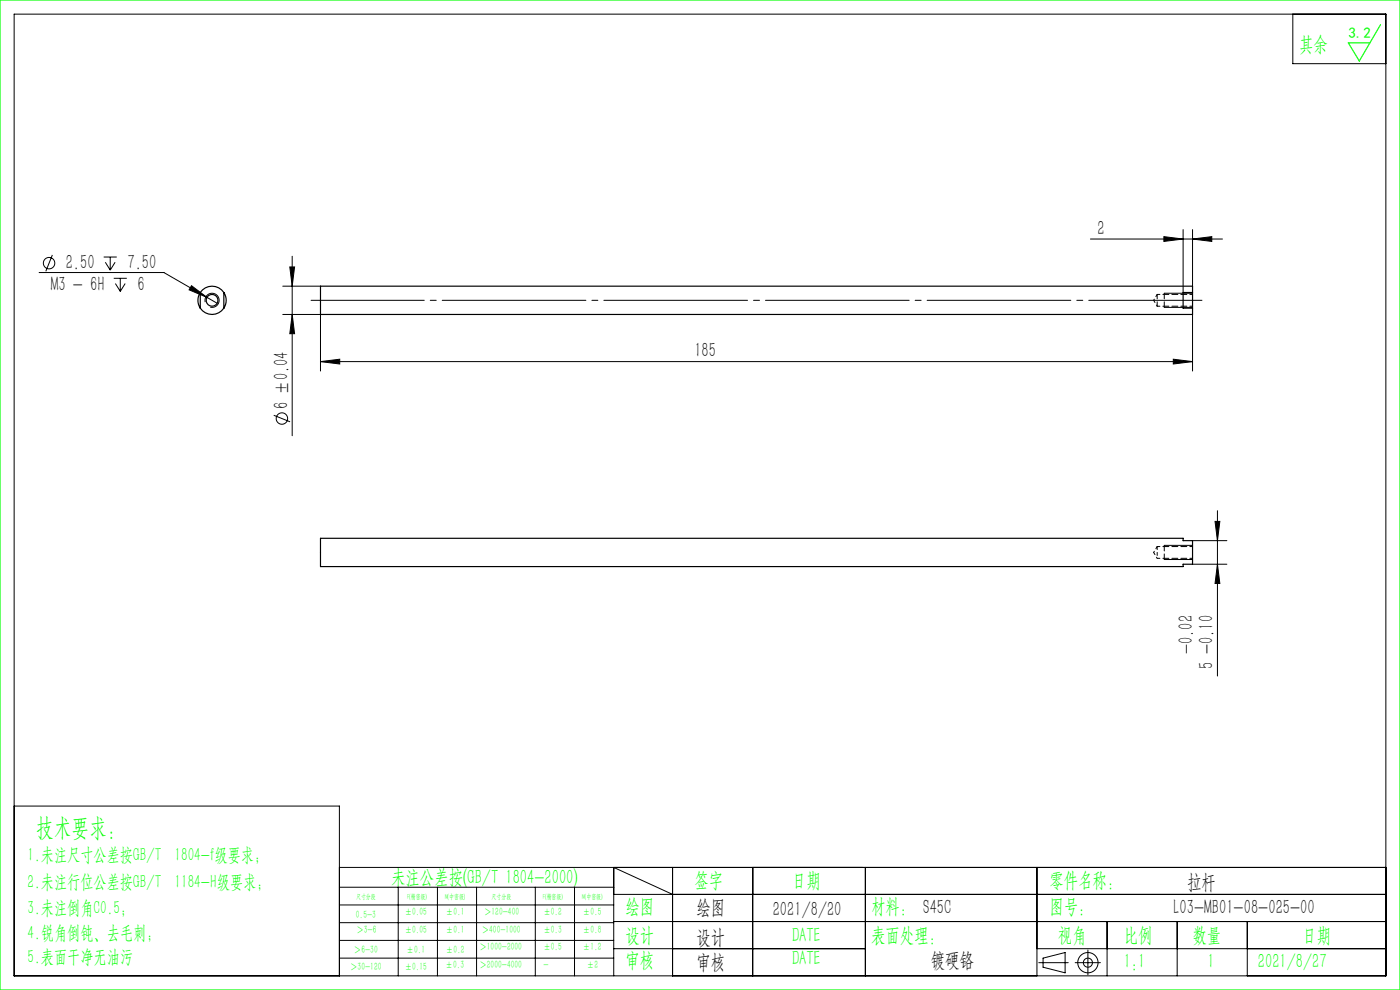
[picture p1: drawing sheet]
<svg xmlns="http://www.w3.org/2000/svg" width="297mm" height="210mm" viewBox="0 0 297 210" stroke-linecap="round" stroke-linejoin="round" font-family="sans-serif">
<g fill="none" stroke="#000" stroke-width=".21">
<path d="M3 3h291v204h-291zM274.3 3v10.5h19.7M8.3 57.8h26.5l11.3 6.5M11.1 54.1l-1.4 3.5M22 54.5h2.8M22.3 55.6l1.1 1.7M23.4 54.5v2.8M24.1 59h2.8M24.4 55.6l-1 1.7M25.5 59v2.8M61.5 56.6h1l-.5 4.1zM62 54.4v38"/>
<path d="M231.3 50.7h28M246.9 50.2l4.1 .5-4.1 .5zM251 48.7v13.3M253 50.7l4.1-.5v1zM253 48.7v12M24.5 60.1l1 1.7M26.6 60.1l-1.1 1.7M40.6 60.6l3.3 2.5-3.8-1.6zM43.5 64.1a1.5 1.5 0 0 1 1.4-1.9 1.5 1.5 0 0 1 1.6 1.6 1.5 1.5 0 0 1-1.9 1.4M60 66.7h8v12M60 60.7h8M62 66.7l.5 4.1h-1z"/>
<path d="M68 76.7l4.1-.5v1zM68 76.7h185M247 65.2h6M247 62.2h6M248.9 76.2l4.1 .5-4.1 .5zM253 66.7v12M58.1 88.1l3.4 1.4M247 118.7h6M247 115.7h6M253 114.7h7.3M253 119.7h7.3M257.8 110.6h1l-.5 4.1z"/>
<path d="M258.3 119.7l.5 4.1h-1zM258.3 108.3v35.1M3 171h69v36M72 184h222M72 188.2h58.2M72 192h58.2M72 195.7h58.2M72 199.5h58.2M84.5 188.2v18.8M92.8 188.2v18.8M101.1 188.2v18.8M113.6 188.2v18.8"/>
<path d="M121.9 188.2v18.8M130.2 189.7h163.8M130.2 195.5h163.8M142.7 189.7l-12.5-5.7v23M142.7 184v23M159.7 184v23M183.6 184v23M220 184v23M234.9 195.5v11.5M249.7 195.5v11.5M264.6 195.5v11.5M72 203.2h58.2"/>
<path d="M130.2 201.2h53.4M220 201.2h74M220.4 204.2h6.2M221.3 203.2l4.7-1.1v4.3l-4.7-1.2zM228.1 204.2h5.3M230.8 201.5v5.3"/>
<circle cx="10.4" cy="55.8" r="1.21"/>
<circle cx="59.8" cy="88.8" r="1.21"/>
<circle cx="230.8" cy="204.2" r="2.15"/>
<circle cx="230.8" cy="204.2" r=".96"/>
</g>
<path d="M255 63.7h-189" fill="none" stroke="#000" stroke-width=".21" stroke-dasharray="30.5 1.3 1.3 1.3" stroke-dashoffset="6.5"/>
<path d="M0 0h297v210h-297zM292.9 5.2l-4.5 7.7-2.4-3.8h4.6" fill="none" stroke="#0f0" stroke-width=".25"/>
<path d="M247 62.2v3M247 115.7v3" fill="none" stroke="#000" stroke-width=".21" stroke-dasharray="1.3 .6" stroke-dashoffset=".1"/>
<g fill="#000">
<path d="M40.6 60.6l3.3 2.5-3.8-1.6z"/>
<path d="M253 50.7l4.1-.5v1zM246.9 50.2l4.1 .5-4.1 .5z"/>
<path d="M61.5 56.6h1l-.5 4.1zM62 66.7l.5 4.1h-1z"/>
<path d="M68 76.7l4.1-.5v1zM248.9 76.2l4.1 .5-4.1 .5z"/>
<path d="M257.8 110.6h1l-.5 4.1zM258.3 119.7l.5 4.1h-1z"/>
</g>
<g fill="none" stroke="#000" stroke-width=".25">
<path d="M42.5 65.4a3 3 0 0 0 5 0M42.5 62a3 3 0 0 1 5 0M42.5 62a3 3 0 0 0 0 3.4M42.5 62v3.4M47.5 62a3 3 0 0 1 0 3.4M47.5 62v3.4M253 62h-2v3.4h2M253 62v-1.3h-185v6h185v-1.3M253 62v3.4M68 114.2h183v.5h2v5h-2v.5h-183z"/>
<circle cx="45" cy="63.7" r="1.25"/>
</g>
<path d="M245.5 62.5v2.5" fill="none" stroke="#000" stroke-width=".21" stroke-dasharray="1.3 .6" stroke-dashoffset=".3"/>
<path d="M244.7 63.7l.8 1.3M245.5 65h7.5M245.5 62.5l-.8 1.2M253 62.5h-7.5M244.7 117.2l.8 1.2M245.5 118.4h7.5M245.5 115.9l-.8 1.3M253 115.9h-7.5" fill="none" stroke="#000" stroke-width=".21" stroke-dasharray="1.3 .6" stroke-dashoffset=".7"/>
<path d="M245.5 117.2v1.2M245.5 115.9v1.3" fill="none" stroke="#000" stroke-width=".21" stroke-dasharray="1.3 .6" stroke-dashoffset=".6"/>
<text font-size="5.4" fill="#0f0" x="7.7" y="177.2">技术要求：</text>
<g font-size="4.4" fill="#0f0">
<text x="275.6" y="10.8">其余</text>
<text x="83" y="187.5">未注公差按(GB/T 1804-2000)</text>
<text x="147.3" y="188">签字</text>
<text x="168" y="188">日期</text>
<text x="222.6" y="188">零件名称：</text>
<text x="132.7" y="193.6">绘图</text>
<text x="184.8" y="193.6">材料： S45C</text>
<text x="222.6" y="193.6">图号：</text>
<text x="132.7" y="199.8">设计</text>
<text x="168" y="199.8">DATE</text>
<text x="184.8" y="199.8">表面处理：</text>
<text x="224.4" y="199.8">视角</text>
<text x="238.4" y="199.8">比例</text>
<text x="253" y="199.8">数量</text>
<text x="276.3" y="199.8">日期</text>
<text x="132.7" y="205.1">审核</text>
<text x="168" y="204.6">DATE</text>
<text x="238.4" y="205.3">1:1</text>
<text x="256.2" y="205.3">1</text>
<text x="266.9" y="205.3">2021/8/27</text>
</g>
<g font-size="4.4">
<text x="232.9" y="49.8">2</text>
<text x="13.9" y="57.1">2.50</text>
<text x="27" y="57.1">7.50</text>
<text x="10.8" y="61.6">M3 - 6H</text>
<text x="29.2" y="61.6">6</text>
<text x="147.3" y="75.8">185</text>
<text x="61.1" y="86.8" transform="rotate(-90 61.1 86.8)">6 ±0.04</text>
<text x="253" y="138.8" transform="rotate(-90 253 138.8)">-0.02</text>
<text x="257.4" y="141.9" transform="rotate(-90 257.4 141.9)">5 -0.10</text>
<text x="251.8" y="188.6">拉杆</text>
<text x="147.8" y="194">绘图</text>
<text x="163.9" y="194.3">2021/8/20</text>
<text x="249" y="194">L03-MB01-08-025-00</text>
<text x="147.8" y="200.2">设计</text>
<text x="147.8" y="205.5">审核</text>
<text x="197.5" y="205">镀硬铬</text>
</g>
<g font-size="4" fill="#0f0">
<text x="5.9" y="182.6">1.未注尺寸公差按GB/T 1804-f级要求；</text>
<text x="5.9" y="188.4">2.未注行位公差按GB/T 1184-H级要求；</text>
<text x="5.9" y="193.9">3.未注倒角C0.5；</text>
<text x="5.9" y="199.2">4.锐角倒钝、去毛刺；</text>
<text x="5.9" y="204.2">5.表面干净无油污</text>
</g>
<text font-size="3.2" fill="#0f0" x="286.1" y="8">3.2</text>
<g font-size="2.3" fill="#0f0">
<text x="75.5" y="194.7">0.5-3</text>
<text x="75.6" y="198">＞3-6</text>
<text x="85.9" y="194.2">±0.05</text>
<text x="85.9" y="198">±0.05</text>
<text x="94.6" y="194.2">±0.1</text>
<text x="94.6" y="198">±0.1</text>
<text x="102.2" y="198">＞400-1000</text>
<text x="102.7" y="194.2">＞120-400</text>
<text x="115.3" y="194.2">±0.2</text>
<text x="115.3" y="198">±0.3</text>
<text x="123.7" y="194.2">±0.5</text>
<text x="123.7" y="198">±0.8</text>
<text x="75.1" y="202.2">＞6-30</text>
<text x="86.3" y="202.2">±0.1</text>
<text x="94.6" y="202.2">±0.2</text>
<text x="101.7" y="201.6">＞1000-2000</text>
<text x="115.3" y="201.6">±0.5</text>
<text x="123.7" y="201.6">±1.2</text>
<text x="74.3" y="205.8">＞30-120</text>
<text x="85.9" y="205.8">±0.15</text>
<text x="94.5" y="205.4">±0.3</text>
<text x="101.7" y="205.4">＞2000-4000</text>
<text x="115.3" y="205.4">-</text>
<text x="124.5" y="205.4">±2</text>
</g>
<g font-size="1.5" fill="#0f0">
<text x="75.5" y="190.6">尺寸分段</text>
<text x="86.4" y="190.6">F(精密级)</text>
<text x="94.4" y="190.6">M(中密级)</text>
<text x="104.3" y="190.6">尺寸分段</text>
<text x="115.2" y="190.6">F(精密级)</text>
<text x="123.5" y="190.6">M(中密级)</text>
</g>
</svg>
